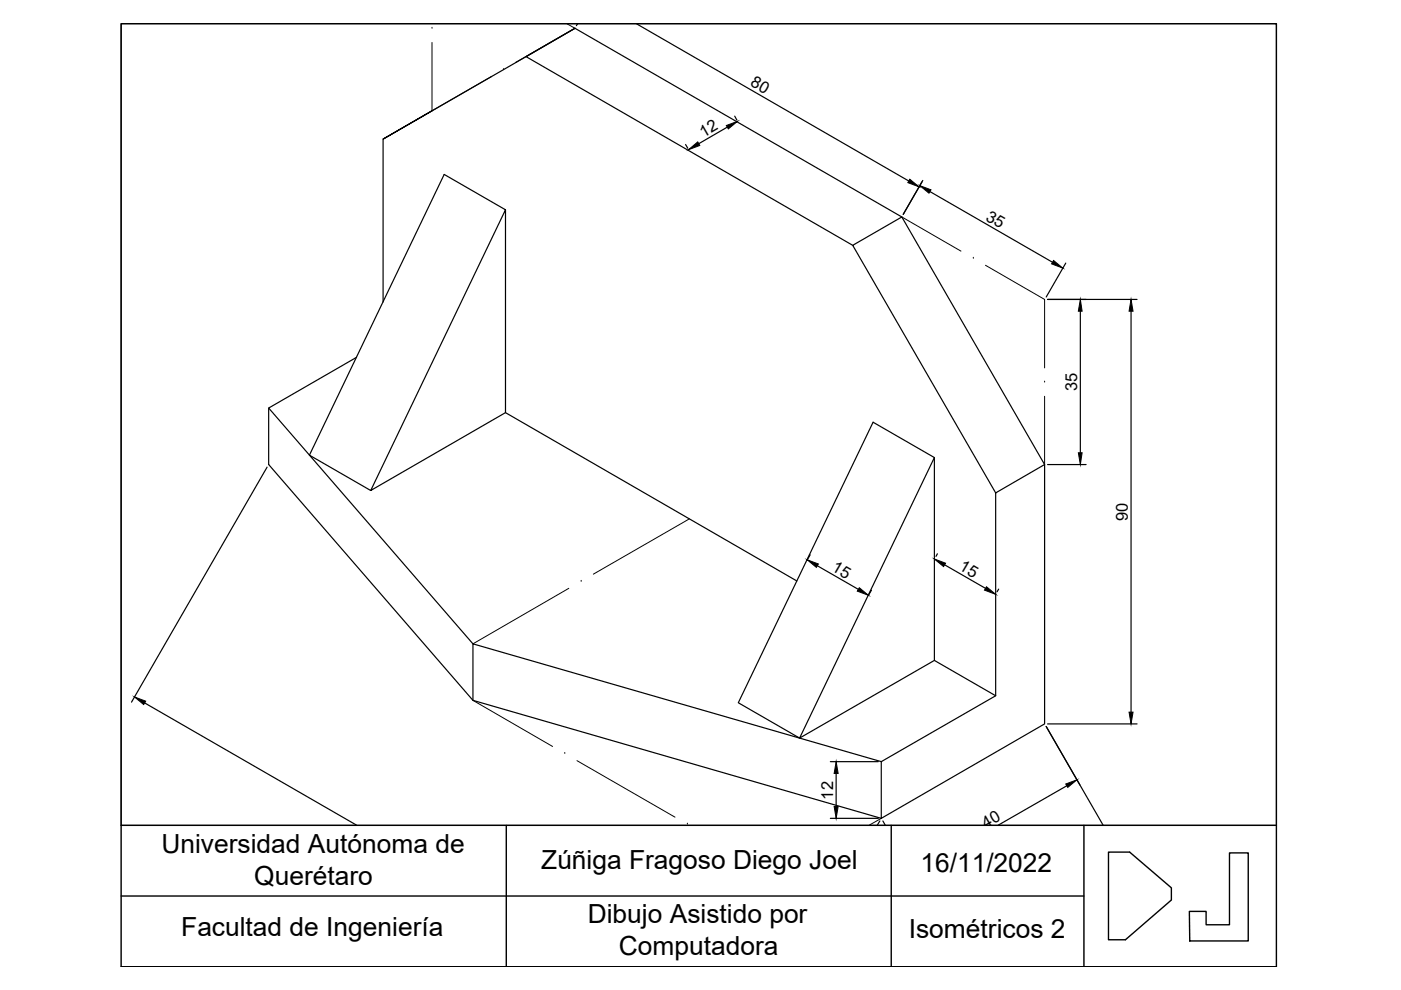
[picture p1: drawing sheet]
<svg xmlns="http://www.w3.org/2000/svg" width="297mm" height="210mm" viewBox="0 0 297 210" stroke-linecap="round" stroke-linejoin="round" font-family="sans-serif">
<!-- layer: Figura -->
<g fill="none" stroke="#000" stroke-width=".25">
<path d="M121.9 6l-10.4 6 69.3 40M121.9 6l-40.7 23.5 10.4-6M121.9 6l69.3 40M81.2 29.5v34.5M107.2 44.5l-28.6 59.5 28.6-16.5v-43l-13-7.5-28.6 59.5 13 7.5M75.6 75.8l-18.6 10.7v12l43.3 50M57 86.5l43.3 50M107.2 87.5l61.7 35.7M198.1 97l-28.6 59.5 28.6-16.5M221.5 98.5l-30.3-52.5-10.4 6 30.3 52.5M211.1 104.5l10.4-6v55l-34.7 20v-12l24.3-14zM198.1 140v-43l-13-7.5-28.6 59.5 13 7.5"/>
<path d="M198.1 140l13 7.5M186.8 161.5l-86.5-25v12l86.5 25"/>
</g>
<!-- layer: Aux -->
<g fill="none" stroke="#000" stroke-width=".21">
<path d="M91.6 6h.1M91.6 9v14.5l12.6-7.3M106.8 14.8h.1M120.3 5.1l1.6 .9-12.6 7.2M191.2 46l12.5 7.2M206.4 54.8h.1M208.9 56.2l12.6 7.3v14.5M221.5 81h.1M221.5 84v14.5M146.2 110l-20.4 11.7M120.6 124.7l-20.3 11.8M123.2 123.3h.1"/>
<path d="M100.3 148.5l16.9 9.8M119.7 159.8h.1M122.3 161.3l20.8 12M145.7 174.7h.1M186.8 173.5l-2.5 1.4"/>
</g>
<!-- layer: Cotas -->
<g fill="none" stroke="#000" stroke-width=".25">
<path d="M122.5 5.1l-.3 .3M135 5.1l57.7 33.3M145.4 30.6l.4 .8M154.2 27l-6 3.5M155.8 24.6l.4 .9M195.7 38.3l-4.2 7.2M197.2 40.6l26 15M226 55.8l-4.2 7.2M222.1 63.5h19M229.1 66v30M239.8 66v85M56.6 99l-28.7 49.9"/>
<path d="M222.1 98.5h8.2M171.8 117.6l-.7 1.1M173.3 120l8.7 5M198.7 117.4l-.3 .6M200.3 119.7l8.6 5M184.8 125.1l-.7 1.1M211.7 124.9l-.3 .6M30.7 149l44.9 25.9M221.8 154l12.1 20.9M222.1 153.5h19M176.1 161.5h10.1M176.1 173.5h10.1"/>
<path d="M177.3 164v7M186.5 174.1l-.5 .8M187.2 174.1l.5 .8M226.2 166.6l-14.5 8.3"/>
</g>
<g fill="#000" stroke="#000" stroke-width=".21">
<path d="M146 31.7l1.9-1.6 .5 .7zM154 26.6l2.4-.9-2 1.6zM192.9 38l1.9 1.6-2.3-.9zM195 39.4l2.4 .8-.4 .8zM223.4 55.2l1.9 1.6-2.3-.8zM229.1 63.5l.3 2.5h-.8zM239.8 63.5l.4 2.5h-.8zM228.6 96h.8l-.3 2.5zM171.1 118.7l2.4 .9-.4 .7zM198.1 118.5l2.4 .9-.4 .7zM182.2 124.6l1.9 1.6-2.3-.9zM209.2 124.4l1.9 1.6-2.4-.9z"/>
<path d="M28.5 147.8l2.4 .9-.4 .7zM239.4 151h.8l-.4 2.5zM177.3 161.5l.4 2.5h-.8zM176.9 171h.8l-.4 2.5zM226 166.2l2.3-.9-1.9 1.6z"/>
</g>
<!-- layer: Marco -->
<path d="M25.7 5h244.9v200h-244.9zM25.7 175h244.9M107.3 175v30M189 175v30M229.8 175v30M25.7 190h204.1M235 180.7h4.5l8.9 7.5v2.6l-9.8 8.4h-3.6zM260.7 180.8h4v18.7h-12.4l-.1-6.3h3.5v2.9h5z" fill="none" stroke="#000" stroke-width=".3"/>
<path d="M25.7 5h244.9v170h-244.9z" fill="none" stroke="#000" stroke-width=".21"/>
<g font-size="5.6">
<text x="34.2" y="180.9">Universidad Autónoma de</text>
<text x="114.8" y="184.3">Zúñiga Fragoso Diego Joel</text>
<text x="195.1" y="184.9">16/11/2022</text>
<text x="53.9" y="187.6">Querétaro</text>
<text x="124.6" y="195.8">Dibujo Asistido por</text>
<text x="38.4" y="198.4">Facultad de Ingeniería</text>
<text x="131.2" y="202.5">Computadora</text>
<text x="192.7" y="198.8">Isométricos 2</text>
</g>
<g font-size="3.5">
<text x="158.9" y="18.1" transform="rotate(30 158.9 18.1)">80</text>
<text x="149.1" y="29.2" transform="rotate(-30 149.1 29.2)">12</text>
<text x="208.8" y="46.6" transform="rotate(30 208.8 46.6)">35</text>
<text x="228.4" y="83" transform="rotate(-90 228.4 83)">35</text>
<text x="239.1" y="110.4" transform="rotate(-90 239.1 110.4)">90</text>
<text x="176.2" y="120.8" transform="rotate(30 176.2 120.8)">15</text>
<text x="203.1" y="120.6" transform="rotate(30 203.1 120.6)">15</text>
<text x="176.6" y="169.5" transform="rotate(-90 176.6 169.5)">12</text>
<text x="209" y="175.7" transform="rotate(-30 209 175.7)">40</text>
</g>
</svg>
